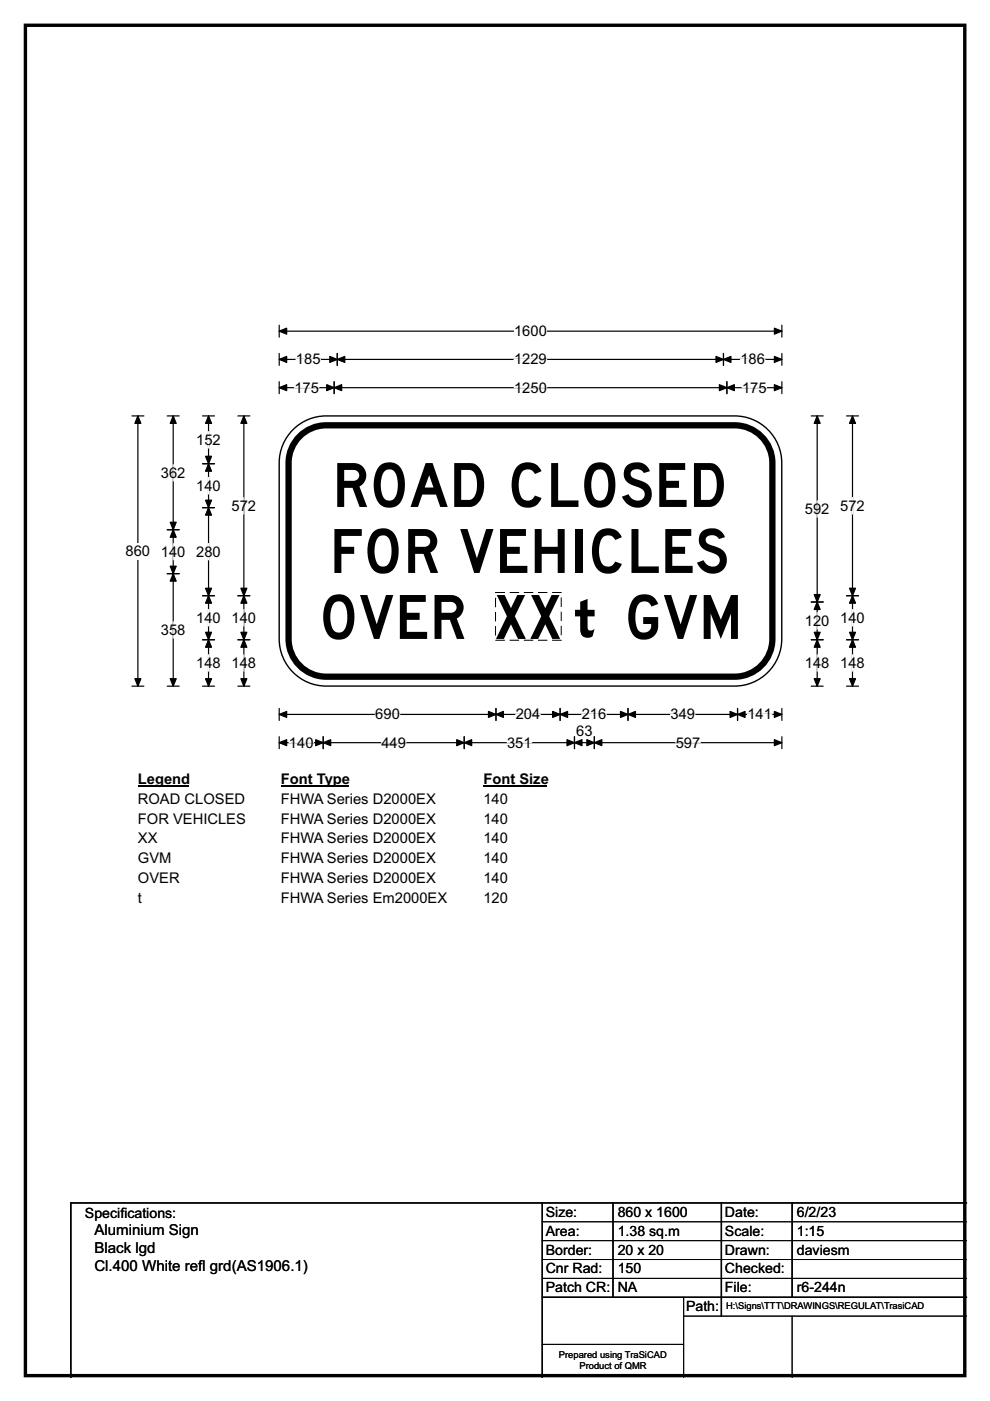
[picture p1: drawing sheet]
<svg xmlns="http://www.w3.org/2000/svg" width="210mm" height="297mm" viewBox="0 0 210 297" stroke-linecap="round" stroke-linejoin="round" font-family="sans-serif">
<path d="M5.4 5.4h199.2v286.3h-199.2z" fill="none" stroke="#000" stroke-width=".72"/>
<path d="M59.2 70.2h106.6M59.2 68.9v2.6M165.8 68.9v2.6" fill="none" stroke="#000" stroke-width=".25"/>
<g fill="#000" stroke="#000" stroke-width=".25">
<path d="M59.2 70.2l1.6-.6v1.2z" fill-rule="evenodd"/>
<path d="M164.2 69.6l1.6 .6-1.6 .6z" fill-rule="evenodd"/>
</g>
<path d="M109 68.5h7v3.5h-7z" fill="#fff"/>
<g fill="none" stroke="#000" stroke-width=".25">
<path d="M59.2 76.2h106.6M59.2 74.9v2.6M71.5 74.9v2.6M153.5 74.9v2.6M165.8 74.9v2.6M28 88.2h2.5M29.2 88.2v57.3M59.2 80.9v2.6M59.2 82.2h106.6M70.9 80.9v2.6M154.2 80.9v2.6M165.8 80.9v2.6"/>
<path d="M28 145.5h2.5M59.2 150.2v2.5M59.2 156.2v2.5M59.2 151.5h106.6M59.2 157.5h106.6M68.6 156.2v2.5M98.5 156.2v2.5M105.2 150.2v2.5M118.8 150.2v2.5M121.8 156.2v2.5M126.1 156.2v2.5M133.2 150.2v2.5"/>
<path d="M156.4 150.2v2.5M165.8 156.2v2.5M165.8 150.2v2.5"/>
</g>
<g fill="#000" stroke="#000" stroke-width=".25">
<path d="M59.2 76.2l1.6-.6v1.2z" fill-rule="evenodd"/>
<path d="M71.5 76.2l1.6-.6v1.2z" fill-rule="evenodd"/>
<path d="M69.9 75.6l1.6 .6-1.6 .6z" fill-rule="evenodd"/>
<path d="M151.9 75.6l1.6 .6-1.6 .6z" fill-rule="evenodd"/>
<path d="M153.5 76.2l1.5-.6v1.2z" fill-rule="evenodd"/>
<path d="M164.2 75.6l1.6 .6-1.6 .6z" fill-rule="evenodd"/>
<path d="M29.2 88.2l.7 1.6h-1.3z" fill-rule="evenodd"/>
<path d="M59.2 82.2l1.6-.6v1.2z" fill-rule="evenodd"/>
<path d="M70.9 82.2l1.6-.6v1.2z" fill-rule="evenodd"/>
<path d="M69.3 81.6l1.6 .6-1.6 .6z" fill-rule="evenodd"/>
<path d="M152.6 81.6l1.6 .6-1.6 .6z" fill-rule="evenodd"/>
<path d="M154.2 82.2l1.6-.6v1.2z" fill-rule="evenodd"/>
<path d="M164.2 81.6l1.6 .6-1.6 .6z" fill-rule="evenodd"/>
<path d="M28.6 143.9h1.3l-.7 1.6z" fill-rule="evenodd"/>
<path d="M59.2 151.5l1.6-.7v1.3z" fill-rule="evenodd"/>
<path d="M59.2 157.5l1.6-.7v1.3z" fill-rule="evenodd"/>
<path d="M68.6 157.5l1.5-.7v1.3z" fill-rule="evenodd"/>
<path d="M67 156.8l1.6 .7-1.6 .6z" fill-rule="evenodd"/>
<path d="M96.9 156.8l1.6 .7-1.6 .6z" fill-rule="evenodd"/>
<path d="M98.5 157.5l1.5-.7v1.3z" fill-rule="evenodd"/>
<path d="M105.2 151.5l1.6-.7v1.3z" fill-rule="evenodd"/>
<path d="M103.6 150.8l1.6 .7-1.6 .6z" fill-rule="evenodd"/>
<path d="M117.2 150.8l1.6 .7-1.6 .6z" fill-rule="evenodd"/>
<path d="M118.8 151.5l1.6-.7v1.3z" fill-rule="evenodd"/>
<path d="M120.3 156.8l1.5 .7-1.5 .6z" fill-rule="evenodd"/>
<path d="M121.8 157.5l1.6-.7v1.3z" fill-rule="evenodd"/>
<path d="M124.5 156.8l1.6 .7-1.6 .6z" fill-rule="evenodd"/>
<path d="M126.1 157.5l1.5-.7v1.3z" fill-rule="evenodd"/>
<path d="M131.6 150.8l1.6 .7-1.6 .6z" fill-rule="evenodd"/>
<path d="M133.2 151.5l1.6-.7v1.3z" fill-rule="evenodd"/>
<path d="M154.8 150.8l1.6 .7-1.6 .6z" fill-rule="evenodd"/>
<path d="M156.4 151.5l1.6-.7v1.3z" fill-rule="evenodd"/>
<path d="M164.2 150.8l1.6 .7-1.6 .6z" fill-rule="evenodd"/>
<path d="M164.2 156.8l1.6 .7-1.6 .6z" fill-rule="evenodd"/>
</g>
<g fill="none" stroke="#fff" stroke-width=".25">
<path d="M62.8 76.2h5.2M109 76.2h7M157 76.2h5.3M62.4 82.2h5.2M109 82.2h7M157.4 82.2h5.2M61.3 157.5h5.2M79.6 151.5h5.2M80.9 157.5h5.2M107.6 157.5h5.2M109.4 151.5h5.2M123.4 151.5h5.2"/>
<path d="M142.2 151.5h5.2M143.3 157.5h5.2M158.5 151.5h5.2"/>
</g>
<path d="M26.6 115.1h5.2v3.5h-5.2z" fill="#fff"/>
<g fill="none" stroke="#000" stroke-width=".25">
<path d="M35.5 88.2h2.5M36.7 88.2v57.3M43 88.2h2.5M43 98.3h2.5M44.2 88.2v57.3M50.5 88.2h2.5M51.7 88.2v57.3M172.1 88.2h2.5M173.3 88.2v57.3M179.5 88.2h2.6M180.8 88.2v57.3M35.5 112.3h2.5"/>
<path d="M43 107.6h2.5M35.5 121.6h2.5M43 126.3h2.5M43 135.6h2.5M50.5 126.3h2.5M50.5 135.6h2.5M172.1 135.6h2.5M172.1 127.6h2.5M179.5 126.3h2.6M179.5 135.6h2.6M35.5 145.5h2.5M43 145.5h2.5"/>
<path d="M50.5 145.5h2.5M172.1 145.5h2.5M179.5 145.5h2.6"/>
</g>
<g fill="#000" stroke="#000" stroke-width=".25">
<path d="M36.7 88.2l.7 1.6h-1.3z" fill-rule="evenodd"/>
<path d="M44.2 98.3l.7 1.6h-1.3z" fill-rule="evenodd"/>
<path d="M44.2 88.2l.7 1.6h-1.3z" fill-rule="evenodd"/>
<path d="M43.6 96.7h1.3l-.7 1.6z" fill-rule="evenodd"/>
<path d="M51.7 88.2l.7 1.6h-1.3z" fill-rule="evenodd"/>
<path d="M173.3 88.2l.7 1.6h-1.3z" fill-rule="evenodd"/>
<path d="M180.8 88.2l.7 1.6h-1.3z" fill-rule="evenodd"/>
<path d="M36.7 112.3l.7 1.6h-1.3z" fill-rule="evenodd"/>
<path d="M36.1 110.7h1.3l-.7 1.6z" fill-rule="evenodd"/>
<path d="M43.6 106h1.3l-.7 1.6z" fill-rule="evenodd"/>
<path d="M44.2 107.6l.7 1.6h-1.3z" fill-rule="evenodd"/>
<path d="M36.1 120h1.3l-.7 1.6z" fill-rule="evenodd"/>
<path d="M36.7 121.6l.7 1.6h-1.3z" fill-rule="evenodd"/>
<path d="M43.6 124.7h1.3l-.7 1.6z" fill-rule="evenodd"/>
<path d="M44.2 126.3l.7 1.6h-1.3z" fill-rule="evenodd"/>
<path d="M43.6 134.1h1.3l-.7 1.5z" fill-rule="evenodd"/>
<path d="M44.2 135.6l.7 1.6h-1.3z" fill-rule="evenodd"/>
<path d="M51.7 126.3l.7 1.6h-1.3z" fill-rule="evenodd"/>
<path d="M51.1 134.1h1.3l-.7 1.5z" fill-rule="evenodd"/>
<path d="M51.1 124.7h1.3l-.7 1.6z" fill-rule="evenodd"/>
<path d="M51.7 135.6l.7 1.6h-1.3z" fill-rule="evenodd"/>
<path d="M173.3 127.6l.7 1.6h-1.3z" fill-rule="evenodd"/>
<path d="M172.7 134.1h1.3l-.7 1.5z" fill-rule="evenodd"/>
<path d="M172.7 126.1h1.3l-.7 1.5z" fill-rule="evenodd"/>
<path d="M173.3 135.6l.7 1.6h-1.3z" fill-rule="evenodd"/>
<path d="M180.8 126.3l.7 1.6h-1.3z" fill-rule="evenodd"/>
<path d="M180.2 134.1h1.3l-.7 1.5z" fill-rule="evenodd"/>
<path d="M180.2 124.7h1.3l-.7 1.6z" fill-rule="evenodd"/>
<path d="M180.8 135.6l.7 1.6h-1.3z" fill-rule="evenodd"/>
<path d="M36.1 143.9h1.3l-.7 1.6z" fill-rule="evenodd"/>
<path d="M43.6 143.9h1.3l-.7 1.6z" fill-rule="evenodd"/>
<path d="M51.1 143.9h1.3l-.7 1.6z" fill-rule="evenodd"/>
<path d="M172.7 143.9h1.3l-.7 1.6z" fill-rule="evenodd"/>
<path d="M180.2 143.9h1.3l-.7 1.6z" fill-rule="evenodd"/>
</g>
<g fill="none" stroke="#fff" stroke-width=".25">
<path d="M36.7 98.5v3.5M44.2 91.5v3.5M36.7 115.2v3.5M44.2 101.2v3.5M44.2 115.2v3.5M51.7 105.5v3.5M173.3 106.2v3.4M180.8 105.5v3.5M36.7 131.8v3.5M44.2 129.2v3.5M44.2 138.8v3.5M51.7 129.2v3.5"/>
<path d="M51.7 138.8v3.5M173.3 129.9v3.5M173.3 138.8v3.5M180.8 129.2v3.5M180.8 138.8v3.5"/>
</g>
<path d="M29.2 163.5h10.8v3.4h-10.8z" fill="#fff"/>
<path d="M29.2 166.7h10.8" fill="none" stroke="#000" stroke-width=".32"/>
<path d="M59.6 163.5h14.4v3.4h-14.4z" fill="#fff"/>
<path d="M59.6 166.7h14.4" fill="none" stroke="#000" stroke-width=".32"/>
<path d="M102.5 163.5h13.5v3.4h-13.5z" fill="#fff"/>
<path d="M102.5 166.7h13.5" fill="none" stroke="#000" stroke-width=".32"/>
<g fill="#fff">
<path d="M29.2 167.6h22.7v3.5h-22.7z"/>
<path d="M59.6 167.6h33v3.5h-33z"/>
<path d="M102.5 167.6h5.2v3.5h-5.2z"/>
<path d="M29.2 171.8h22.9v3.5h-22.9z"/>
<path d="M59.6 171.8h33v3.5h-33z"/>
<path d="M102.5 171.8h5.2v3.5h-5.2z"/>
<path d="M29.2 176h4.2v3.5h-4.2z"/>
<path d="M59.6 176h33v3.5h-33z"/>
<path d="M102.5 176h5.2v3.5h-5.2z"/>
<path d="M29.2 180.2h7.1v3.5h-7.1z"/>
<path d="M59.6 180.2h33v3.5h-33z"/>
<path d="M102.5 180.2h5.2v3.5h-5.2z"/>
<path d="M29.2 184.4h8.9v3.5h-8.9z"/>
<path d="M59.6 184.4h33v3.5h-33z"/>
<path d="M102.5 184.4h5.2v3.5h-5.2z"/>
<path d="M29.2 188.6h.9v3.5h-.9z"/>
<path d="M59.6 188.6h35.4v3.5h-35.4z"/>
<path d="M102.5 188.6h5.2v3.5h-5.2z"/>
</g>
<path d="M61.7 91.5a10 10 0 0 1 7.5-3.3h86.6a10 10 0 0 1 10 10v37.3a10 10 0 0 1-10 10h-86.6a10 10 0 0 1-10-10v-37.3a9.9 9.9 0 0 1 2.5-6.7z" fill-rule="evenodd" fill="#fff" stroke="#fff" stroke-width=".21"/>
<path d="M63.5 92.5a8 8 0 0 1 5.7-2.3h86.6a8 8 0 0 1 8 8v37.3a8 8 0 0 1-8 8h-86.6a8 8 0 0 1-8-8v-37.3a8 8 0 0 1 2.3-5.7z" fill="none" stroke="#000" stroke-width="1.3"/>
<path d="M61.7 91.5a10 10 0 0 1 7.5-3.3h86.6a10 10 0 0 1 10 10v37.3a10 10 0 0 1-10 10h-86.6a10 10 0 0 1-10-10v-37.3a9.9 9.9 0 0 1 2.5-6.7zM115 255v37M130 255v20M153 255v24M168 255v20M205 255h-190v37M115 275h90" fill="none" stroke="#000" stroke-width=".3"/>
<path d="M115 259h90M115 263h90M115 267h90M115 271h90M145 279h60M145 275v17M168 279v13M115 285h30" fill="none" stroke="#000" stroke-width=".21"/>
<path d="M105.1 125.6h13.9v10.1h-13.9z" fill="none" stroke="#000" stroke-width=".21" stroke-dasharray="2 1" stroke-linecap="butt"/>
<g font-size="12.9">
<text x="70.4" y="107.5">ROAD CLOSED</text>
<text x="69.8" y="121.5">FOR VEHICLES</text>
<text x="67.6" y="135.5">OVER XX</text>
<text x="132.3" y="135.5">GVM</text>
</g>
<text font-size="11.1" x="121.2" y="135.1">t</text>
<g font-size="3.2">
<text x="20" y="261.9">Aluminium Sign</text>
<text x="20" y="265.8">Black lgd</text>
<text x="20" y="269.6">Cl.400 White ref</text>
<text x="42" y="269.6">l grd(AS1906.1)</text>
</g>
<g font-size="3.1">
<text x="109" y="71.3">1600</text>
<text x="62.8" y="77.3">185</text>
<text x="109" y="77.3">1229</text>
<text x="157" y="77.3">186</text>
<text x="62.4" y="83.3">175</text>
<text x="109" y="83.3">1250</text>
<text x="157.4" y="83.3">175</text>
<text x="41.6" y="94.3">152</text>
<text x="34.1" y="101.3">362</text>
<text x="41.6" y="104">140</text>
<text x="49.1" y="108.3">572</text>
<text x="170.7" y="109">592</text>
<text x="178.2" y="108.3">572</text>
<text x="26.6" y="117.9">860</text>
<text x="34.1" y="118">140</text>
<text x="41.6" y="118">280</text>
<text x="34.1" y="134.6">358</text>
<text x="41.6" y="132">140</text>
<text x="49.1" y="132">140</text>
<text x="170.7" y="132.7">120</text>
<text x="178.2" y="132">140</text>
<text x="41.6" y="141.6">148</text>
<text x="49.1" y="141.6">148</text>
<text x="170.7" y="141.6">148</text>
<text x="178.2" y="141.6">148</text>
<text x="79.6" y="152.5">690</text>
<text x="109.4" y="152.5">204</text>
<text x="123.4" y="152.5">216</text>
<text x="142.2" y="152.5">349</text>
<text x="158.5" y="152.5">141</text>
<text x="61.3" y="158.5">140</text>
<text x="80.9" y="158.5">449</text>
<text x="107.6" y="158.5">351</text>
<text x="122.2" y="156.1">63</text>
<text x="143.3" y="158.5">597</text>
<text x="29.2" y="166.3">Legend</text>
<text x="59.6" y="166.3">Font Type</text>
<text x="102.5" y="166.3">Font Size</text>
<text x="29.2" y="170.4">ROAD CLOSED</text>
<text x="59.6" y="170.4">FHWA Series D2000EX</text>
<text x="102.5" y="170.4">140</text>
<text x="29.2" y="174.6">FOR VEHICLES</text>
<text x="29.2" y="178.8">XX</text>
<text x="59.6" y="174.6">FHWA Series D2000EX</text>
<text x="59.6" y="178.8">FHWA Series D2000EX</text>
<text x="102.5" y="174.6">140</text>
<text x="102.5" y="178.8">140</text>
<text x="29.2" y="183">GVM</text>
<text x="59.6" y="183">FHWA Series D2000EX</text>
<text x="102.5" y="183">140</text>
<text x="29.2" y="187.2">OVER</text>
<text x="29.2" y="191.4">t</text>
<text x="59.6" y="187.2">FHWA Series D2000EX</text>
<text x="59.6" y="191.4">FHWA Series Em2000EX</text>
<text x="102.5" y="187.2">140</text>
<text x="102.5" y="191.4">120</text>
</g>
<g font-size="3">
<text x="115.8" y="258">Size:</text>
<text x="131" y="258">860 x 1600</text>
<text x="153.8" y="258">Date:</text>
<text x="169" y="258">6/2/23</text>
<text x="18" y="258.2">Specif</text>
<text x="25.5" y="258.2">ications:</text>
<text x="115.8" y="262">Area:</text>
<text x="131" y="262">1.38 sq.m</text>
<text x="153.8" y="262">Scale:</text>
<text x="169" y="262">1:15</text>
<text x="115.8" y="266">Border:</text>
<text x="115.8" y="270">Cnr Rad:</text>
<text x="131" y="266">20 x 20</text>
<text x="131" y="270">150</text>
<text x="153.8" y="266">Drawn:</text>
<text x="153.8" y="270">Checked:</text>
<text x="169" y="266">daviesm</text>
<text x="115.8" y="274">Patch CR:</text>
<text x="131" y="274">NA</text>
<text x="153.8" y="274">File:</text>
<text x="169" y="274">r6-244n</text>
<text x="145.5" y="278">Path:</text>
</g>
<g font-size="2">
<text x="154" y="277.6">H:\Signs\TTT\DRAWINGS\REGULAT\TrasiCAD</text>
<text x="118.5" y="287.8">Prepared using TraSiCAD</text>
<text x="122.9" y="290.2">Product of QMR</text>
</g>
</svg>
